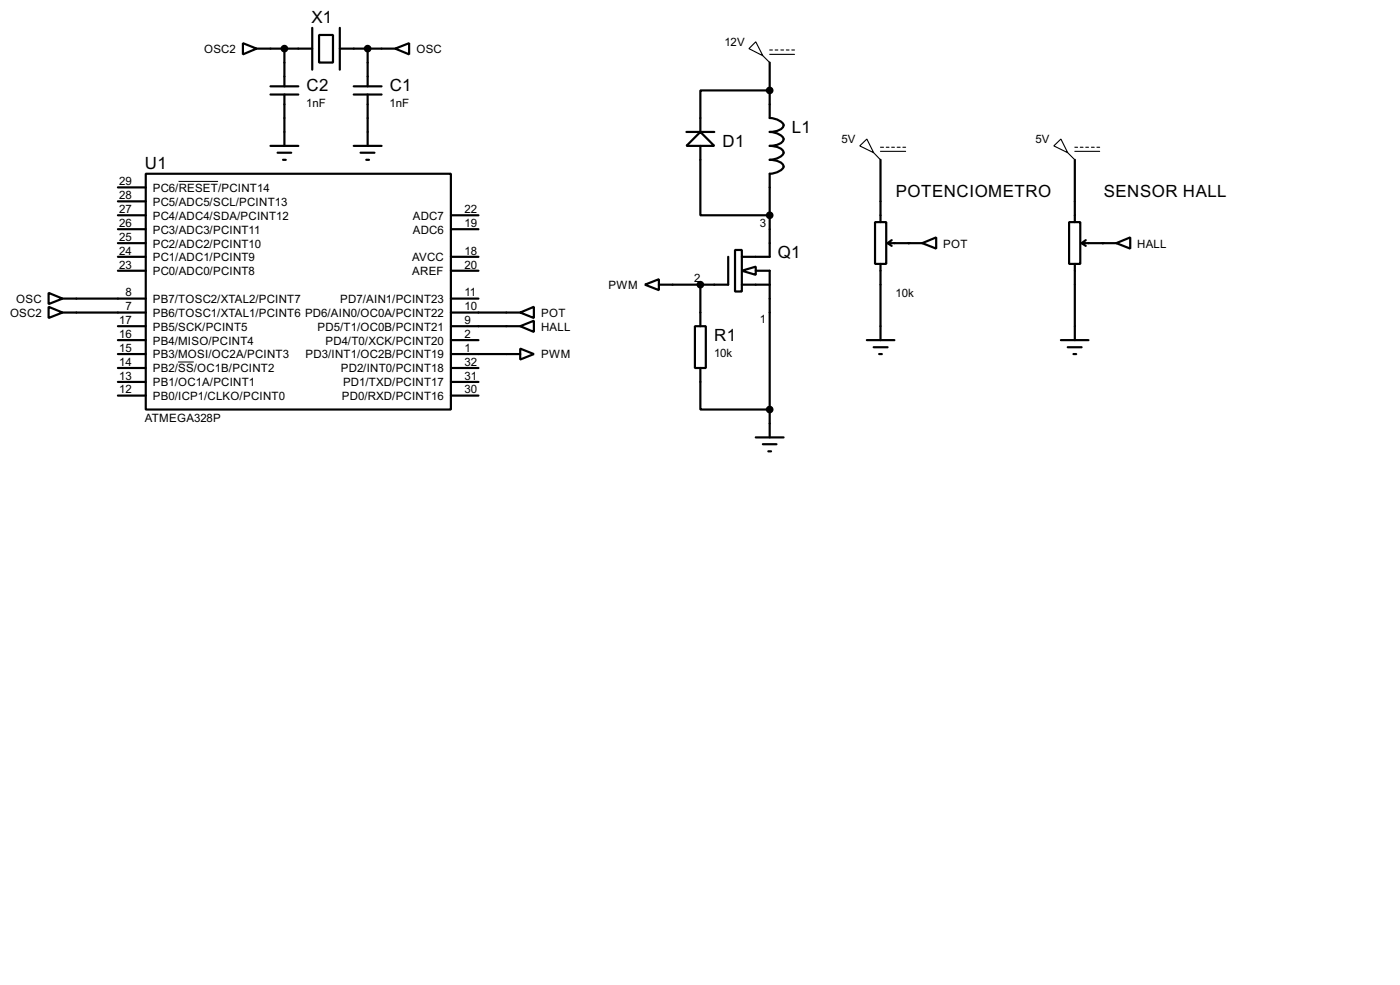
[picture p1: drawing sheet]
<svg xmlns="http://www.w3.org/2000/svg" width="256mm" height="180mm" viewBox="0 0 256 180" stroke-linecap="round" stroke-linejoin="round" font-family="sans-serif">
<g fill="none" stroke="#000" stroke-width=".4">
<path d="M44.5 7.9l2.5 1-2.5 1.1zM47 8.9h10.2M49.6 17.3h5.1M49.6 15.8h5.1M52.1 8.9v6.9M52.1 17.3v9.4M57.2 5.1v7.7M58.5 6.4h2.5v5.1h-2.5zM62.3 8.9h10.1M62.3 5.1v7.7M64.8 17.3h5.1M64.8 15.8h5.1"/>
<path d="M67.4 8.9v6.9M67.4 17.3v9.4M72.4 8.9l2.6-1v2.1zM141 16.6h-12.7v7.6M141 11.5v10.1a2.76 2.76 0 0 1 2.6 1.3 1.5 1.5 0 0 1-1.4 1.1l-1.2 .2a2.67 2.67 0 0 1 2.6 1.3 1.5 1.5 0 0 1-1.4 1l-1.2 .2a3.3 3.3 0 0 1 2.4 .9 .9 .9 0 0 1-.7 1.2l-1.1 .4-.6 .1a3.3 3.3 0 0 1 2.4 .8 .89 .89 0 0 1-.7 1.2l-1.1 .4-.6 .1v15.2h-5.1M21.6 34.3h5.1M21.6 36.9h5.1M21.6 39.4h5.1M26.7 31.8h55.9v43.2h-55.9zM49.6 26.7h5.1M50.9 28h2.5M51.9 29.3h.5"/>
<path d="M64.8 26.7h5.1M66.1 28h2.5M67.1 29.3h.5M82.6 39.4h5.1M125.8 24.2h5.1M128.3 24.2l2.6 2.5h-5.1zM128.3 26.7v12.7h12.7M161.3 29.3v11.4M196.9 29.3v11.4M8.9 53.6l2.6 1.1-2.6 1zM8.9 56.2l2.6 1-2.6 1zM11.5 54.7h15.2"/>
<path d="M11.5 57.2h15.2M21.6 59.7h5.1M21.6 42h5.1M21.6 44.5h5.1M21.6 47h5.1M21.6 49.6h5.1M82.6 54.7h5.1M82.6 57.2h12.7M82.6 59.7h12.7M82.6 42h5.1M82.6 47h5.1M82.6 49.6h5.1"/>
<path d="M95.3 57.2l2.5-1v2zM95.3 59.7l2.5-1v2.1zM118.2 52.1l2.5-1v2zM127.3 59.7h2v7.7h-2zM128.3 52.1v7.6M133.4 47v5.1h-12.7M134.7 45.8h1.2v7.6h-1.2zM135.9 49.6l2.6-.8v1.5zM135.9 52.1h5.1M138.5 49.6h2.5v30.5M160.3 40.7h2.1v7.6h-2.1zM161.3 48.3v14"/>
<path d="M162.6 44.5h6.4M162.6 44.5l.8 .5M163.4 44l-.8 .5M169 44.5l2.5-1v2zM195.9 40.7h2v7.6h-2zM196.9 48.3v14M198.2 44.5h6.3M198.2 44.5l.7 .5M198.9 44l-.7 .5M204.5 44.5l2.6-1v2zM21.6 64.8h5.1M21.6 72.4h5.1"/>
<path d="M21.6 69.9h5.1M21.6 67.4h5.1M21.6 62.3h5.1M82.6 64.8h12.7M82.6 72.4h5.1M82.6 69.9h5.1M82.6 67.4h5.1M82.6 62.3h5.1M95.3 63.8l2.5 1-2.5 1zM128.3 67.4v7.6h12.7M158.8 62.3h5.1M160.1 63.6h2.5"/>
<path d="M161.1 64.8h.5M194.4 62.3h5M195.6 63.6h2.6M196.7 64.8h.5M138.5 80.1h5.1M139.8 81.3h2.5M140.8 82.6h.5"/>
</g>
<g fill="#000">
<circle cx="128.3" cy="52.1" r=".2"/>
<circle cx="166.4" cy="44.5" r=".2"/>
<circle cx="202" cy="44.5" r=".2"/>
</g>
<path d="M32.7 33.2h7.3M32.6 66.3h2.9" fill="none" stroke="#000" stroke-width=".18"/>
<g fill="none" stroke="#000" stroke-width=".2">
<path d="M138.5 7.7l1.3 2.5-2.6-1.3zM139.8 10.2l1.2 1.3M141 9.2h.5M141 10h4.6M142 9.2h.5M143.1 9.2h.5M144.1 9.2h.5M145.1 9.2h.5M157.5 26.7l1.3-1.2 1.3 2.5zM160.1 28l1.2 1.3M161.3 27h.6M161.3 27.7h4.6"/>
<path d="M162.4 27h.5M163.4 27h.5M164.4 27h.5M165.4 27h.5M193.1 26.7l1.3-1.2 1.2 2.5zM195.6 28l1.3 1.3M196.9 27h.5M196.9 27.7h4.6M197.9 27h.5M198.9 27h.5M200 27h.5M201 27h.5"/>
</g>
<g fill="#000" stroke="#000" stroke-width=".4">
<circle cx="52.1" cy="8.9" r=".5"/>
<circle cx="67.3" cy="8.9" r=".5"/>
<circle cx="141" cy="16.6" r=".5"/>
<circle cx="141" cy="39.4" r=".5"/>
<circle cx="128.3" cy="52.1" r=".5"/>
<circle cx="141" cy="75" r=".5"/>
</g>
<g font-size="3.5">
<text x="57.1" y="4.3">X1</text>
<text x="56.2" y="16.7">C2</text>
<text x="71.4" y="16.7">C1</text>
<text x="132.4" y="26.8">D1</text>
<text x="145.1" y="24.3">L1</text>
<text x="26.6" y="31">U1</text>
<text x="164.1" y="36">POTENCIOMETRO</text>
<text x="202.2" y="36">SENSOR HALL</text>
<text x="142.5" y="47.2">Q1</text>
<text x="130.9" y="62.4">R1</text>
</g>
<g font-size="2.4">
<text x="37.4" y="9.7">OSC2</text>
<text x="76.3" y="9.7">OSC</text>
<text x="132.7" y="8.5">12V</text>
<text x="56.1" y="19.6">1nF</text>
<text x="71.4" y="19.6">1nF</text>
<text x="154.2" y="26.3">5V</text>
<text x="189.7" y="26.3">5V</text>
<text x="21.9" y="33.9">29</text>
<text x="28" y="35.1">PC6/RESET/PCINT14</text>
<text x="21.9" y="36.5">28</text>
<text x="21.9" y="39">27</text>
<text x="21.9" y="41.6">26</text>
<text x="28" y="37.7">PC5/ADC5/SCL/PCINT13</text>
<text x="28" y="40.2">PC4/ADC4/SDA/PCINT12</text>
<text x="75.6" y="40.2">ADC7</text>
<text x="85.1" y="41.6">19</text>
<text x="85.1" y="39">22</text>
<text x="139.2" y="41.6">3</text>
<text x="21.9" y="44.1">25</text>
<text x="21.9" y="46.6">24</text>
<text x="28" y="42.7">PC3/ADC3/PCINT11</text>
<text x="28" y="45.3">PC2/ADC2/PCINT10</text>
<text x="28" y="47.8">PC1/ADC1/PCINT9</text>
<text x="75.5" y="47.8">AVCC</text>
<text x="75.6" y="42.7">ADC6</text>
<text x="85.1" y="46.6">18</text>
<text x="172.8" y="45.3">POT</text>
<text x="208.3" y="45.3">HALL</text>
<text x="21.9" y="49.2">23</text>
<text x="28" y="50.4">PC0/ADC0/PCINT8</text>
<text x="75.5" y="50.4">AREF</text>
<text x="85.1" y="49.2">20</text>
<text x="111.5" y="52.9">PWM</text>
<text x="127.2" y="51.7">2</text>
<text x="1.8" y="58">OSC2</text>
<text x="3" y="55.4">OSC</text>
<text x="21.9" y="59.3">17</text>
<text x="23" y="54.3">8</text>
<text x="23" y="56.8">7</text>
<text x="28" y="55.4">PB7/TOSC2/XTAL2/PCINT7</text>
<text x="28" y="58">PB6/TOSC1/XTAL1/PCINT6 PD6/AIN0/OC0A/PCINT22</text>
<text x="62.3" y="55.4">PD7/AIN1/PCINT23</text>
<text x="85.1" y="56.8">10</text>
<text x="85.1" y="59.3">9</text>
<text x="85.1" y="54.3">11</text>
<text x="99.1" y="58">POT</text>
<text x="139.2" y="59.2">1</text>
<text x="164.1" y="54.3">10k</text>
<text x="21.9" y="64.4">15</text>
<text x="21.9" y="61.9">16</text>
<text x="28" y="65.6">PB3/MOSI/OC2A/PCINT3</text>
<text x="28" y="63.1">PB4/MISO/PCINT4</text>
<text x="28" y="60.5">PB5/SCK/PCINT5</text>
<text x="56" y="65.6">PD3/INT1/OC2B/PCINT19</text>
<text x="58.2" y="60.5">PD5/T1/OC0B/PCINT21</text>
<text x="59.6" y="63.1">PD4/T0/XCK/PCINT20</text>
<text x="85.1" y="61.9">2</text>
<text x="85.1" y="64.4">1</text>
<text x="99.1" y="60.5">HALL</text>
<text x="99.1" y="65.6">PWM</text>
<text x="130.8" y="65.4">10k</text>
<text x="21.9" y="72">12</text>
<text x="21.9" y="69.5">13</text>
<text x="21.9" y="67">14</text>
<text x="28" y="70.7">PB1/OC1A/PCINT1</text>
<text x="28" y="68.1">PB2/SS/OC1B/PCINT2</text>
<text x="62.4" y="68.1">PD2/INT0/PCINT18</text>
<text x="62.8" y="70.7">PD1/TXD/PCINT17</text>
<text x="85.1" y="67">32</text>
<text x="85.1" y="69.5">31</text>
<text x="85.1" y="72">30</text>
<text x="26.5" y="77.2">ATMEGA328P</text>
<text x="28" y="73.2">PB0/ICP1/CLKO/PCINT0</text>
<text x="62.6" y="73.2">PD0/RXD/PCINT16</text>
</g>
</svg>
